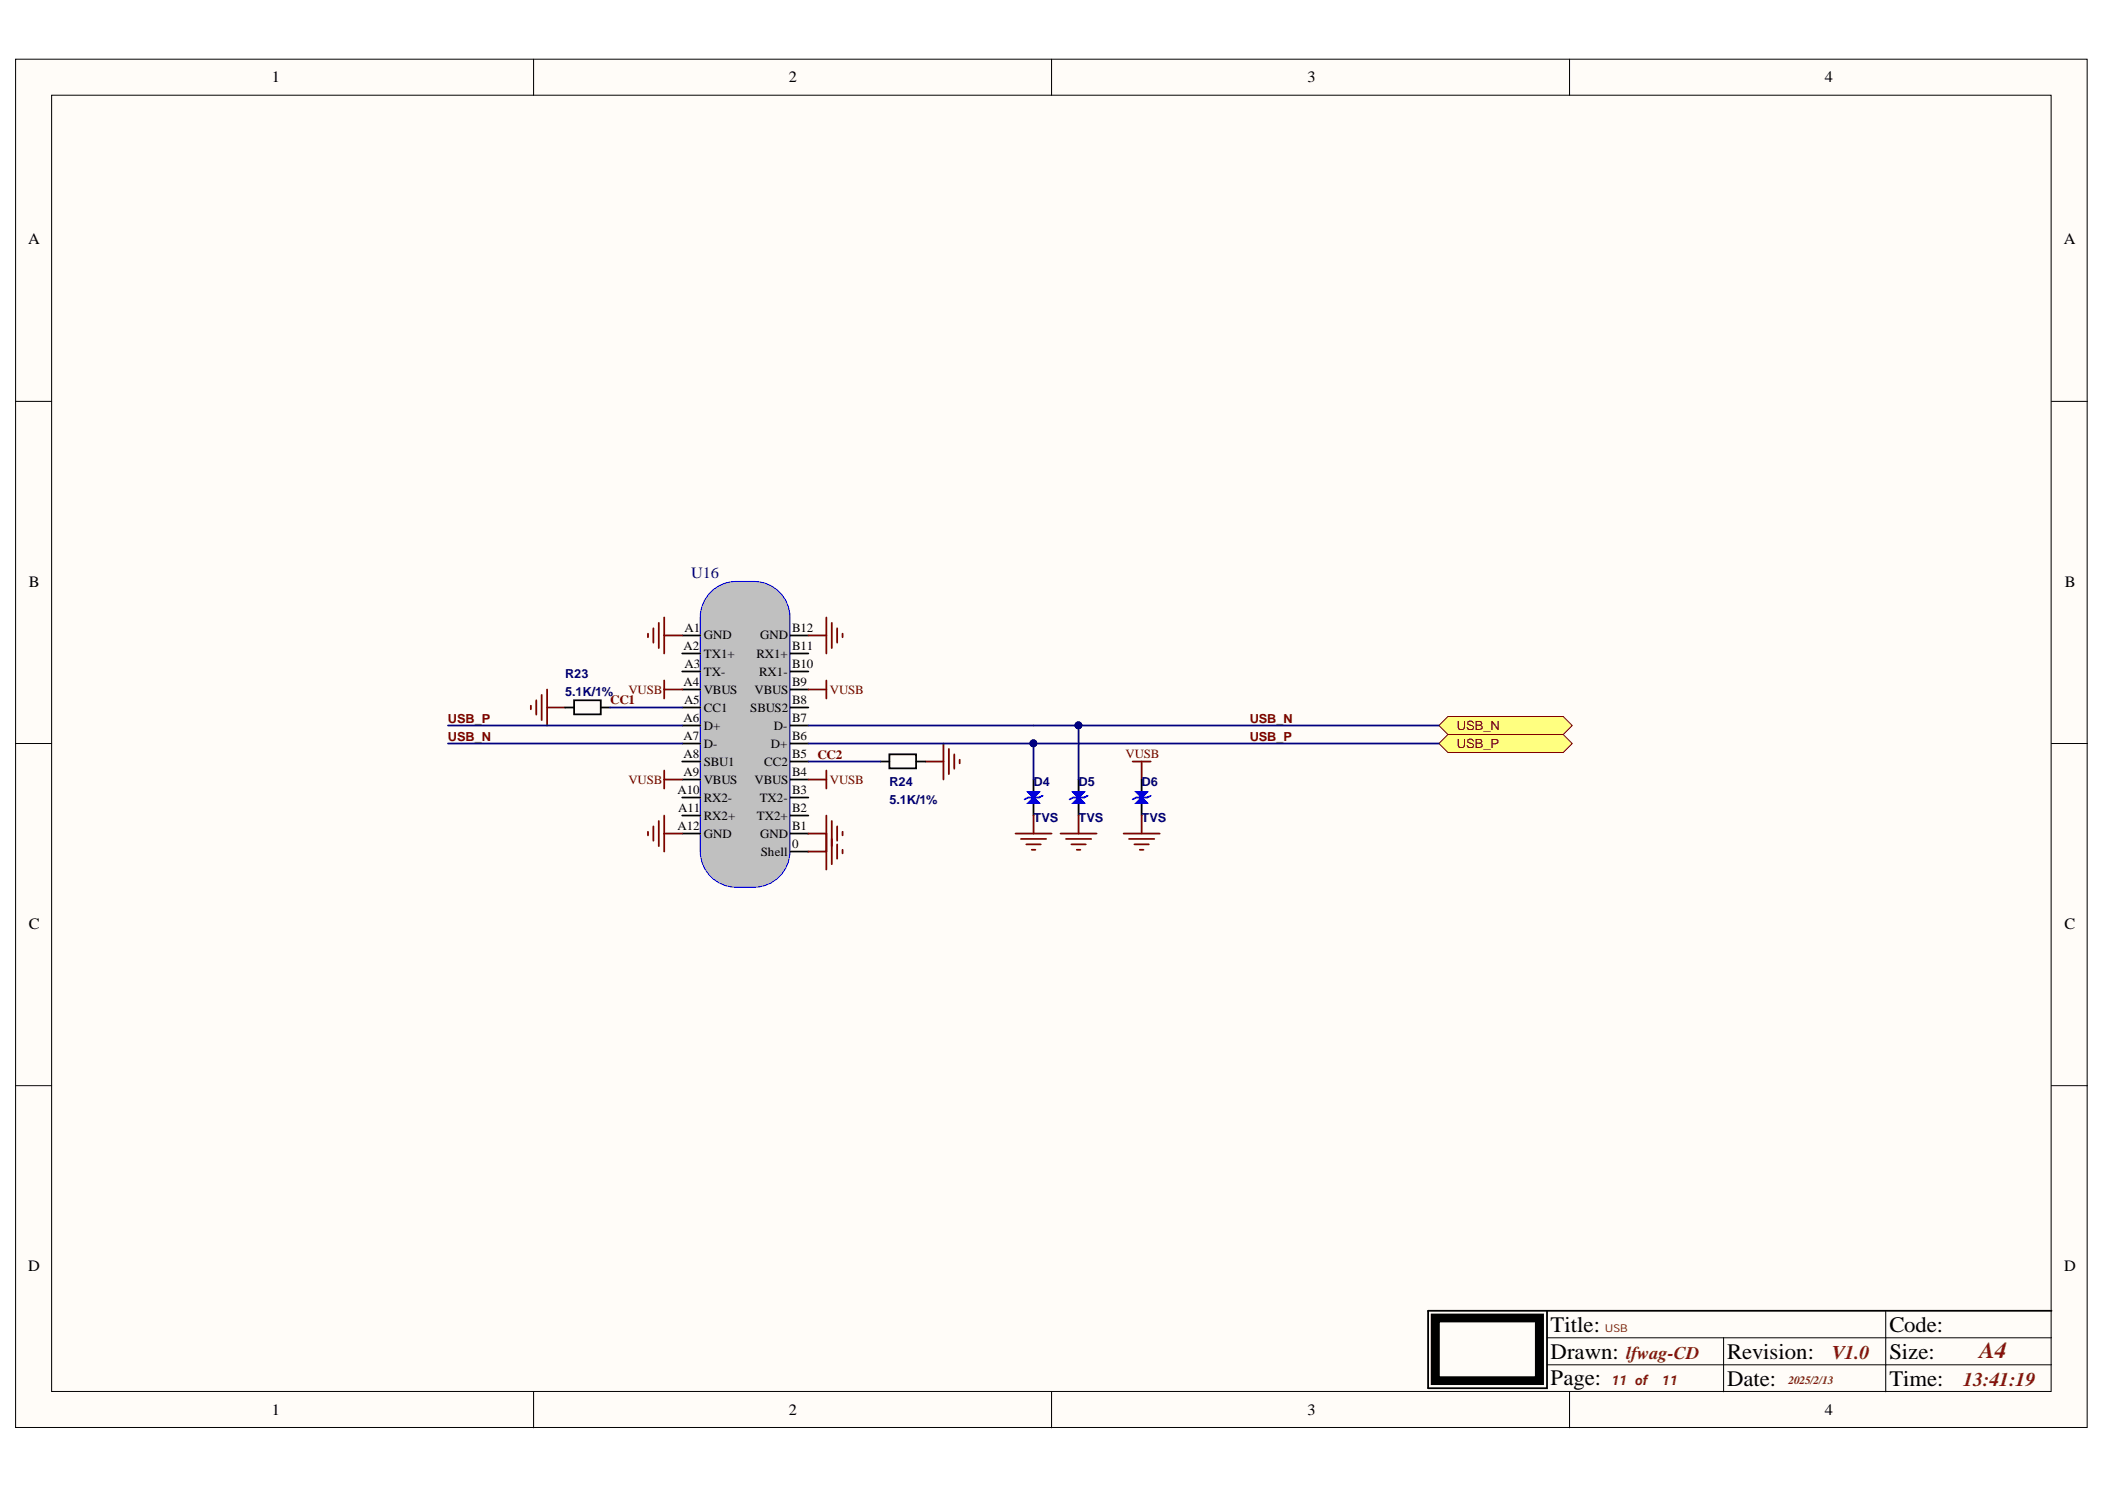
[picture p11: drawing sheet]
<svg xmlns="http://www.w3.org/2000/svg" width="297mm" height="210mm" viewBox="0 0 297 210" stroke-linecap="round" stroke-linejoin="round" font-family="sans-serif">
<g fill="#fffcf8" stroke="#000" stroke-width=".14">
<path d="M2.2 8.4h292.3v193h-292.3z"/>
<path d="M7.3 13.4h282.1v182.9h-282.1z"/>
</g>
<g fill="none" stroke="#000" stroke-width=".14">
<path d="M75.3 8.4v5M148.4 8.4v5M221.5 8.4v5M2.2 56.6h5.1M289.5 56.6h5.1M2.2 104.9h5.1M289.5 104.9h5.1M2.2 153.2h5.1M289.5 153.2h5.1M75.3 196.3v5.1M148.4 196.3v5.1M218.3 192.5h71.2"/>
<path d="M218.3 188.7h71.2M221.5 196.3v5.1M243.2 188.7v7.6M266.1 184.9v11.4"/>
</g>
<path d="M218.3 184.9v10.9h-16.8v-10.9h88" fill="none" stroke="#000" stroke-width=".25"/>
<path d="M202.5 185.9h14.7v8.9h-14.7z" fill="none" stroke="#000" stroke-width="1.3"/>
<path d="M100 83.8a5.1 5.1 0 0 1 3.9-1.8h2.5a5.1 5.1 0 0 1 5.1 5.1v33a5.1 5.1 0 0 1-5.1 5.1h-2.5a5.1 5.1 0 0 1-5.1-5.1v-33a5.1 5.1 0 0 1 1.2-3.3z" fill="#c0c0c0" stroke="#00f" stroke-width=".14"/>
<g fill="none" stroke="#000" stroke-width=".25">
<path d="M79.7 99.8h1.3M81 98.8h3.8v2h-3.8zM84.8 99.8h1.3M96.3 89.6h2.5M96.3 92.2h2.5M96.3 94.7h2.5M96.3 97.3h2.5M96.3 99.8h2.5M111.5 89.6h2.6M111.5 92.2h2.6M111.5 94.7h2.6M111.5 97.3h2.6"/>
<path d="M111.5 99.8h2.6M96.3 102.3h2.5M96.3 104.9h2.5M96.3 107.4h2.5M96.3 110h2.5M96.3 112.5h2.5M96.3 115h2.5M96.3 117.6h2.5M111.5 102.3h2.6M111.5 104.9h2.6M111.5 107.4h2.6M111.5 110h2.6"/>
<path d="M111.5 112.5h2.6M111.5 115h2.6M111.5 117.6h2.6M124.2 107.4h1.3M125.5 106.4h3.8v2h-3.8zM129.3 107.4h1.3M111.5 120.1h2.6"/>
</g>
<g fill="none" stroke="#800000" stroke-width=".25">
<path d="M74.9 99.5v.6M75.7 98.8v2M76.4 98v3.6M77.2 97.3v5M77.2 99.8h2.5M91.4 89.4v.5M92.2 88.6v2.1M93 87.9v3.5M93.7 87.1v5.1M93.7 96v2.5M93.7 97.3h2.6M93.7 89.6h2.6"/>
<path d="M114.1 97.3h2.5M114.1 89.6h2.5M116.6 87.1v5.1M116.6 96v2.5M117.4 87.9v3.5M118.1 88.6v2.1M118.9 89.4v.5M91.4 117.3v.5M92.2 116.6v2M93 115.8v3.6M93.7 108.7v2.5M93.7 115v5.1"/>
<path d="M93.7 110h2.6M93.7 117.6h2.6M114.1 110h2.5M114.1 117.6h2.5M116.6 108.7v2.5M116.6 115v7.7M117.4 115.8v6.1M118.1 116.6v2M118.1 119.1v2M118.9 117.3v.5M118.9 119.9v.5M130.6 107.4h2.5"/>
<path d="M133.1 104.9v5.1M133.9 105.6v3.6M134.7 106.4v2M135.4 107.2v.5M114.1 120.1h2.5"/>
</g>
<g fill="#ffff80" stroke="#800000" stroke-width=".14">
<path d="M203 104.9l1.3-1.3h16.3l1.3 1.3-1.3 1.3h-16.3z" fill-rule="evenodd"/>
<path d="M203 102.3l1.3-1.2h16.3l1.3 1.2-1.3 1.3h-16.3z" fill-rule="evenodd"/>
</g>
<path d="M86.1 99.8h10.2M63.2 102.3h33.1M63.2 104.9h33.1M114.1 102.3h88.9M114.1 104.9h88.9M114.1 107.4h10.1M145.8 104.9v5.1M152.2 102.3v7.7" fill="none" stroke="#000080" stroke-width=".25"/>
<g fill="#000080" stroke="#000080" stroke-width=".14">
<circle cx="152.2" cy="102.3" r=".48"/>
<circle cx="145.8" cy="104.9" r=".48"/>
</g>
<path d="M145.8 110v2.5M152.2 110v2.5M161.1 110v2.5" fill="none" stroke="#000" stroke-width=".25"/>
<g fill="none" stroke="#800000" stroke-width=".25">
<path d="M143.3 117.6h5.1M144.1 118.3h3.5M144.8 119.1h2.1M145.6 119.9h.5M145.8 115v2.6M149.7 117.6h5M150.4 118.3h3.6M151.2 119.1h2M151.9 119.9h.6M152.2 115v2.6M158.6 117.6h5M159.3 118.3h3.6"/>
<path d="M159.8 107.4h2.6M160.1 119.1h2M160.8 119.9h.6M161.1 107.4v2.6M161.1 115v2.6"/>
</g>
<g font-size="3.5" fill="#00f">
<text x="145" y="114.3">PID402</text>
<text x="151.3" y="114.3">PID502</text>
<text x="160.2" y="114.3">PID602</text>
</g>
<text font-size="3.2" fill="#630" x="279.3" y="191.6">A4</text>
<g font-size="3.1">
<text x="218.8" y="187.9">Title:</text>
<text x="218.8" y="191.8">Drawn:</text>
<text x="243.7" y="191.8">Revision:</text>
<text x="266.6" y="187.9">Code:</text>
<text x="266.6" y="191.8">Size:</text>
<text x="218.8" y="195.3">Page:</text>
<text x="243.7" y="195.6">Date:</text>
<text x="266.6" y="195.6">Time:</text>
</g>
<g font-size="2.7" fill="#630">
<text x="258.5" y="191.7">V1.0</text>
<text x="277" y="195.5">13:41:19</text>
</g>
<text font-size="2.5" fill="#630" x="229.5" y="191.7">lfwag-CD</text>
<g font-size="2.2">
<text x="38.4" y="11.6">1</text>
<text x="111.3" y="11.6">2</text>
<text x="184.5" y="11.6">3</text>
<text x="257.5" y="11.6">4</text>
<text x="4" y="34.5">A</text>
<text x="291.2" y="34.5">A</text>
<text x="4.1" y="82.7">B</text>
<text x="291.4" y="82.7">B</text>
<text x="4.1" y="131">C</text>
<text x="291.3" y="131">C</text>
<text x="4" y="179.3">D</text>
<text x="291.3" y="179.3">D</text>
<text x="38.4" y="199.6">1</text>
<text x="111.3" y="199.6">2</text>
<text x="184.5" y="199.6">3</text>
<text x="257.5" y="199.6">4</text>
</g>
<text font-size="2.2" fill="#000080" x="97.5" y="81.5">U16</text>
<g font-size="1.9" fill="#630">
<text x="227.5" y="195.4">11 of</text>
<text x="234.6" y="195.4">11</text>
</g>
<g font-size="1.8">
<text x="96.6" y="89.2">A1</text>
<text x="111.8" y="89.2">B12</text>
<text x="96.5" y="91.7">A2</text>
<text x="96.6" y="94.3">A3</text>
<text x="99.3" y="90.2">GND</text>
<text x="99.3" y="92.8">TX1+</text>
<text x="99.3" y="95.3">TX-</text>
<text x="106.7" y="92.8">RX1+</text>
<text x="107.1" y="95.3">RX1-</text>
<text x="107.3" y="90.2">GND</text>
<text x="111.8" y="94.3">B10</text>
<text x="111.8" y="91.7">B11</text>
<text x="96.5" y="96.8">A4</text>
<text x="96.5" y="101.9">A6</text>
<text x="96.5" y="99.4">A5</text>
<text x="99.3" y="97.8">VBUS</text>
<text x="99.3" y="100.4">CC1</text>
<text x="105.9" y="100.4">SBUS2</text>
<text x="106.5" y="97.8">VBUS</text>
<text x="111.8" y="101.9">B7</text>
<text x="111.8" y="99.4">B8</text>
<text x="111.8" y="96.8">B9</text>
<text x="96.5" y="104.4">A7</text>
<text x="96.5" y="107">A8</text>
<text x="99.3" y="102.9">D+</text>
<text x="99.3" y="105.5">D-</text>
<text x="99.3" y="108">SBU1</text>
<text x="107.8" y="108">CC2</text>
<text x="108.8" y="105.5">D+</text>
<text x="109.2" y="102.9">D-</text>
<text x="111.8" y="107">B5</text>
<text x="111.8" y="104.4">B6</text>
<text x="95.6" y="112.1">A10</text>
<text x="96.5" y="109.5">A9</text>
<text x="99.3" y="110.5">VBUS</text>
<text x="99.3" y="113.1">RX2-</text>
<text x="106.5" y="110.5">VBUS</text>
<text x="107.2" y="113.1">TX2-</text>
<text x="111.8" y="112.1">B3</text>
<text x="111.8" y="109.5">B4</text>
<text x="95.6" y="117.1">A12</text>
<text x="95.7" y="114.6">A11</text>
<text x="99.3" y="115.6">RX2+</text>
<text x="99.3" y="118.2">GND</text>
<text x="106.8" y="115.6">TX2+</text>
<text x="107.3" y="118.2">GND</text>
<text x="111.8" y="117.1">B1</text>
<text x="111.8" y="114.6">B2</text>
<text x="111.8" y="119.7">0</text>
<text x="107.4" y="120.7">Shell</text>
</g>
<g font-size="1.8" fill="#000080">
<text x="79.7" y="95.6">R23</text>
<text x="79.7" y="98.1">5.1K/1%</text>
<text x="125.5" y="113.4">5.1K/1%</text>
<text x="125.5" y="110.8">R24</text>
<text x="145.8" y="110.8">D4</text>
<text x="152.2" y="110.8">D5</text>
<text x="161.1" y="110.8">D6</text>
<text x="145.8" y="115.9">TVS</text>
<text x="152.2" y="115.9">TVS</text>
<text x="161.1" y="115.9">TVS</text>
</g>
<g font-size="1.8" fill="#800000">
<text x="63.2" y="101.9">USB_P</text>
<text x="86.1" y="99.4">CC1</text>
<text x="88.7" y="97.8">VUSB</text>
<text x="117.1" y="97.8">VUSB</text>
<text x="176.4" y="101.9">USB_N</text>
<text x="63.2" y="104.5">USB_N</text>
<text x="115.3" y="107">CC2</text>
<text x="158.8" y="107">VUSB</text>
<text x="176.4" y="104.5">USB_P</text>
<text x="205.6" y="105.5">USB_P</text>
<text x="205.6" y="103">USB_N</text>
<text x="88.7" y="110.5">VUSB</text>
<text x="117.1" y="110.5">VUSB</text>
</g>
<text font-size="1.6" fill="#630" x="252.4" y="195.3">2025/2/13</text>
<text font-size="1.5" fill="#630" x="226.4" y="187.8">USB</text>
</svg>
